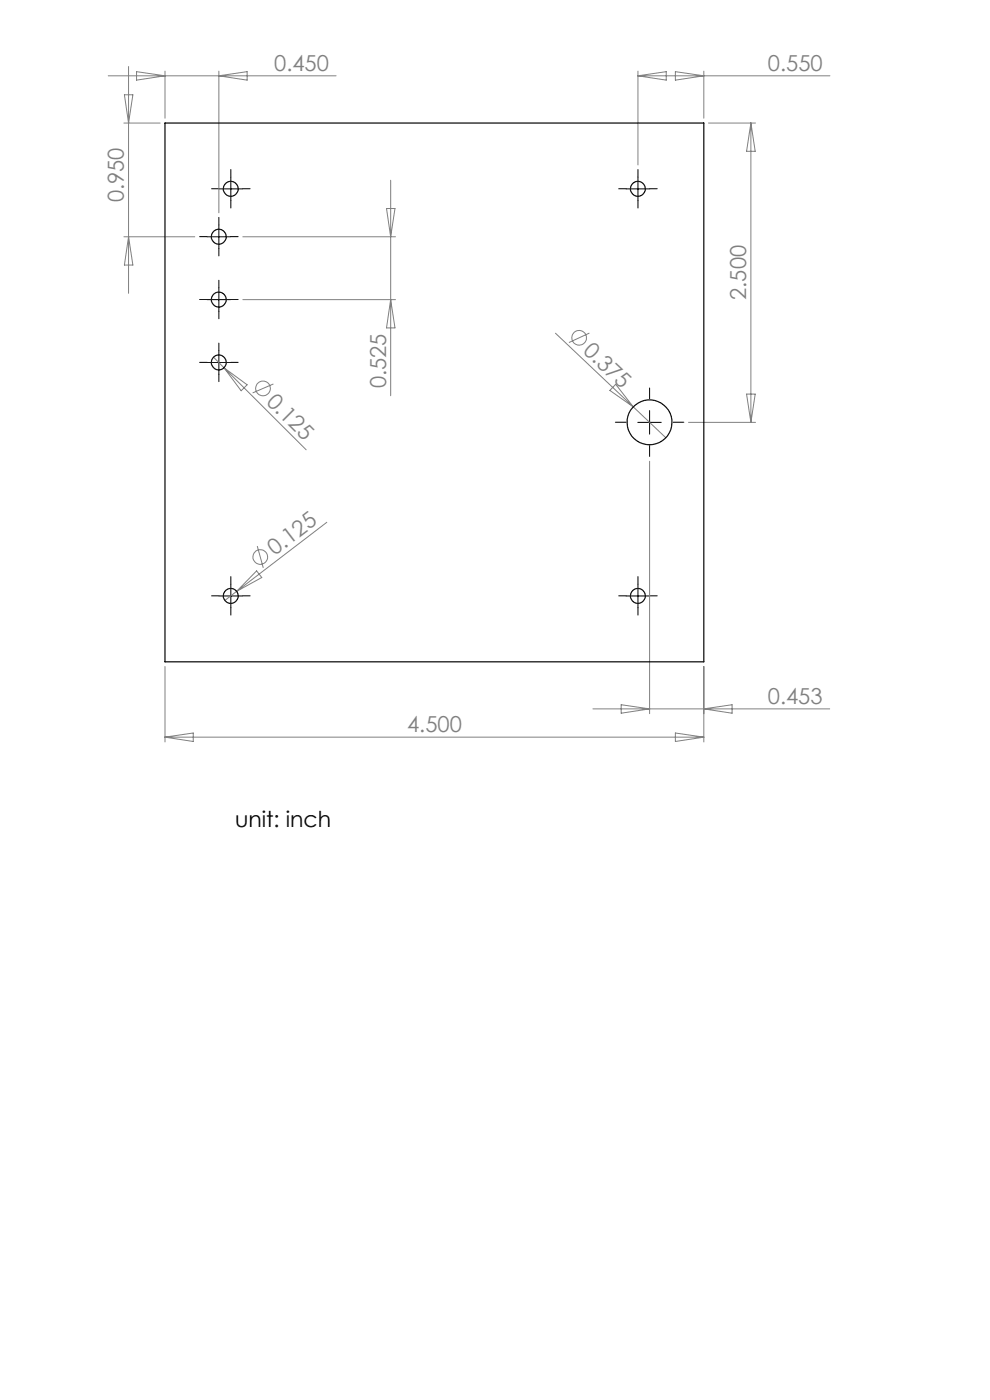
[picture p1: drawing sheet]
<svg xmlns="http://www.w3.org/2000/svg" width="210mm" height="297mm" viewBox="0 0 210 297" stroke-linecap="round" stroke-linejoin="round" font-family="sans-serif">
<g fill="none" stroke="#808080" stroke-width=".21">
<path d="M23 16.1h48.3M27.3 14.1v48.1M29 15.2l6 .9-6 .9zM35 15.1v10M46.4 15.1v30.1M46.4 16.1l6-.9v1.8zM135.3 16.1h40.7M135.3 15.1v19.9M135.3 16.1l6-.9v1.8zM143.3 15.2l6 .9-6 .9zM149.3 15.1v10M26.3 26.1h7.7"/>
<path d="M26.4 20.1h1.8l-.9 6zM82.9 38.2v45.8M150.3 26.1h10M159.3 26.1v63.5M159.3 26.1l.9 6h-1.8zM26.3 50.2h15M27.3 50.2l.9 6h-1.8zM51.5 50.2h32.4M82 44.2h1.8l-.9 6zM45.3 75.8l2.2 2.2M47.5 78l17.4 17.4M47.5 78l4.9 3.6-1.2 1.3z"/>
<path d="M51.5 63.6h32.4M82.9 63.6l.9 6h-1.8zM117.8 70.7l16.5 15.6M125 70.7l-4.3 2M58 81.5l-4.4 1.9M130.6 81.5l3.7 4.8-4.9-3.5zM134.3 86.3l7 6.6M137.8 97.9v53.5M146 89.6h14.3M158.4 83.6h1.8l-.9 6zM54.6 115.8l1.2 4.7M69.3 110.8l-19.1 14.6"/>
<path d="M50.2 125.4l-2.5 2M54.4 121.1l1.1 1.4-5.3 2.9zM35 141.4v16M35 156.4h114.3M35 156.4l6-.9v1.8zM125.8 150.4h50.2M131.8 149.5l6 .9-6 .9zM143.3 155.5l6 .9-6 .9zM149.3 141.4v16M149.3 150.4l6-.9v1.8z"/>
<circle cx="122.8" cy="71.7" r="1.56"/>
<circle cx="55.8" cy="82.4" r="1.56"/>
<circle cx="55.2" cy="118.2" r="1.56"/>
</g>
<g fill="none" stroke="#000" stroke-width=".21" stroke-dasharray="15.2 1.3 1.3 1.3">
<path d="M49 37.5v-1.5M135.3 37.5v-1.5M43.9 50.2h-1.6M46.4 47.7v-1.6M46.4 52.7v1.6M46.5 40h-1.6M48.9 50.2h1.6M49 42.5v1.6M51.5 40h1.6M132.8 40h-1.6M135.3 42.5v1.6M137.8 40h1.6"/>
<path d="M43.9 76.9h-1.6M43.9 63.5h-1.6M46.4 74.4v-1.6M46.4 79.4v1.6M46.4 61v-1.5M46.4 66v1.6M48.9 76.9h1.6M48.9 63.5h1.6M132.8 89.6h-2.3M137.8 84.6v-2.3M137.8 94.6v2.2M142.8 89.6h2.3"/>
<path d="M46.5 126.4h-1.6M49 123.9v-1.6M49 128.9v1.6M51.5 126.4h1.6M132.8 126.4h-1.6M135.3 123.9v-1.6M135.3 128.9v1.6M137.8 126.4h1.6"/>
</g>
<g fill="none" stroke="#000" stroke-width=".21">
<path d="M49 37.6v5M135.3 37.6v5M43.9 50.2h5M46.4 47.7v5M46.5 40.1h4.9M132.8 40.1h5M43.9 76.9h5M43.9 63.6h5M46.4 61.1v5M46.4 74.4v5M135.3 89.6h5M137.8 87.1v5"/>
<path d="M46.5 126.4h4.9M49 123.9v5M132.8 126.4h5M135.3 123.9v5"/>
</g>
<g fill="none" stroke="#000" stroke-width=".25">
<path d="M35 26.1h114.3v114.3h-114.3z"/>
<circle cx="46.4" cy="50.2" r="1.59"/>
<circle cx="49" cy="40.1" r="1.59"/>
<circle cx="135.3" cy="40.1" r="1.59"/>
<circle cx="46.4" cy="76.9" r="1.59"/>
<circle cx="46.4" cy="63.6" r="1.59"/>
<circle cx="137.8" cy="89.6" r="4.8"/>
<circle cx="49" cy="126.4" r="1.59"/>
<circle cx="135.3" cy="126.4" r="1.59"/>
</g>
<g font-size="4.7" fill="#808080">
<text x="58.2" y="15.1">0.450</text>
<text x="162.9" y="15.1">0.550</text>
<text x="26.3" y="43" transform="rotate(-90 26.3 43)">0.950</text>
<text x="158.3" y="63.6" transform="rotate(-90 158.3 63.6)">2.500</text>
<text x="123.5" y="74.7" transform="rotate(43 123.5 74.7)">0.375</text>
<text x="81.9" y="82.4" transform="rotate(-90 81.9 82.4)">0.525</text>
<text x="56.3" y="85.4" transform="rotate(45 56.3 85.4)">0.125</text>
<text x="58.3" y="118" transform="rotate(-38 58.3 118)">0.125</text>
<text x="162.9" y="149.4">0.453</text>
<text x="86.4" y="155.4">4.500</text>
</g>
<text font-size="4.7" x="49.9" y="175.4">unit: inch</text>
</svg>
